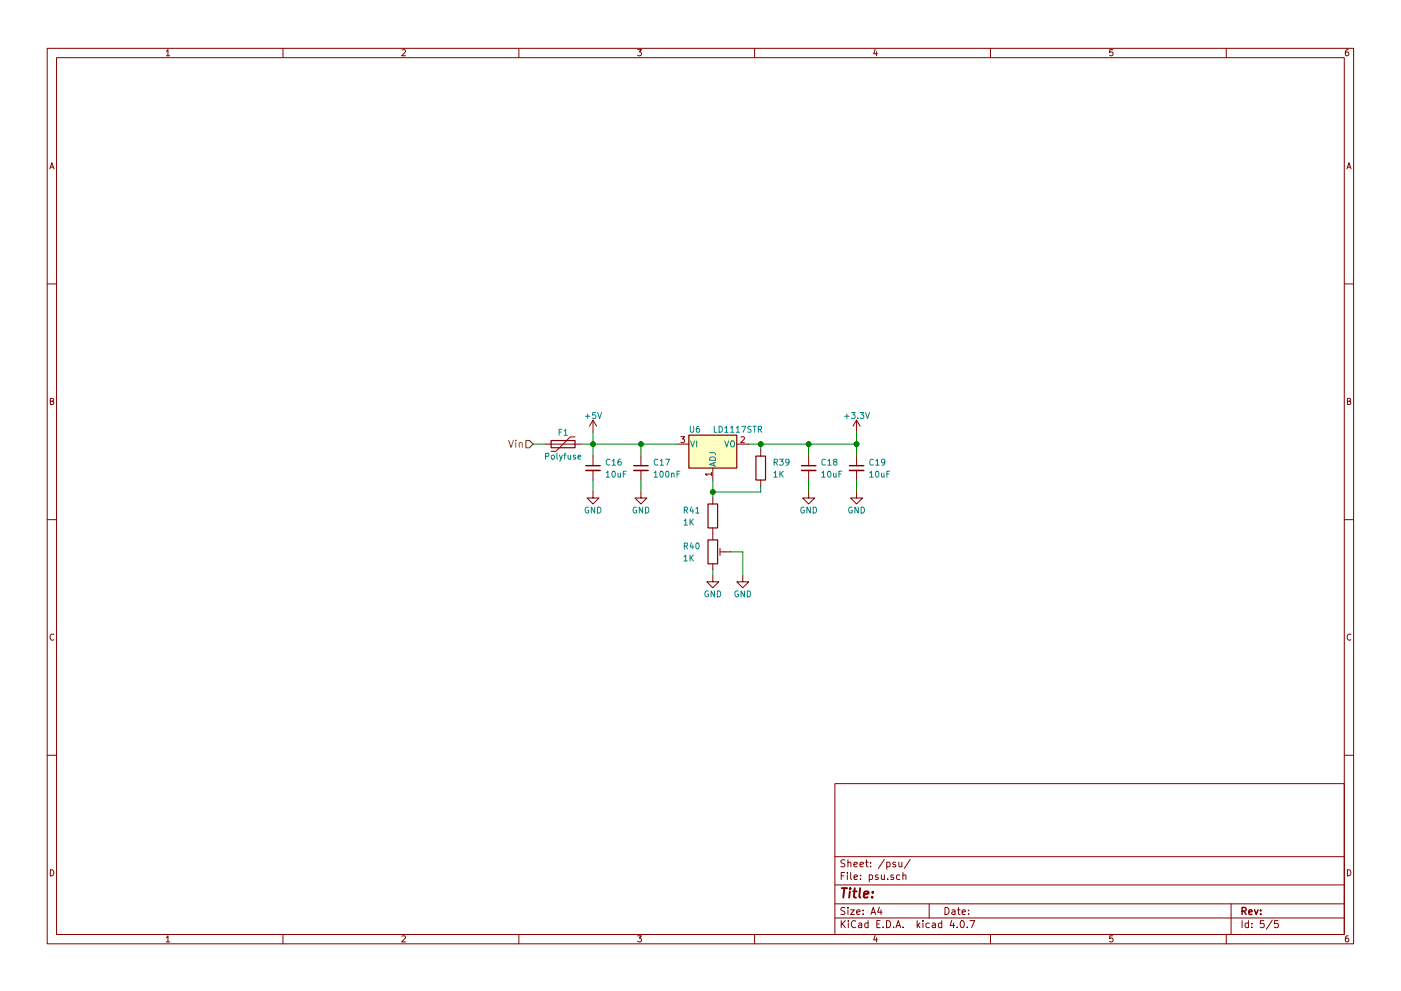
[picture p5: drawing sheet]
EESchema Schematic File Version 2
LIBS:power
LIBS:device
LIBS:switches
LIBS:relays
LIBS:motors
LIBS:transistors
LIBS:conn
LIBS:linear
LIBS:regul
LIBS:74xx
LIBS:cmos4000
LIBS:adc-dac
LIBS:memory
LIBS:xilinx
LIBS:microcontrollers
LIBS:diode
LIBS:dsp
LIBS:microchip
LIBS:analog_switches
LIBS:motorola
LIBS:texas
LIBS:intel
LIBS:audio
LIBS:interface
LIBS:digital-audio
LIBS:philips
LIBS:display
LIBS:cypress
LIBS:siliconi
LIBS:opto
LIBS:atmel
LIBS:contrib
LIBS:valves
LIBS:stm32
LIBS:ESD_Protection
LIBS:project_library
LIBS:midi_grid-cache
EELAYER 25 0
EELAYER END
$Descr A4 11693 8268
encoding utf-8
Sheet 5 5
Title ""
Date ""
Rev ""
Comp ""
Comment1 ""
Comment2 ""
Comment3 ""
Comment4 ""
$EndDescr
$Comp
L C_Small C17
U 1 1
P 5350 3900
F 0 "C17" H 5450 3950 50  0000 L CNN
F 1 "100nF" H 5450 3850 50  0000 L CNN
F 2 "Capacitors_SMD:C_0603" H 5350 3900 50  0001 C CNN
F 3 "" H 5350 3900 50  0001 C CNN
	1    5350 3900
	1    0    0    -1  
$EndComp
$Comp
L +3.3V #PWR0129
U 1 1
P 7150 3600
F 0 "#PWR0129" H 7150 3450 50  0001 C CNN
F 1 "+3.3V" H 7150 3740 50  0000 C CNN
F 2 "" H 7150 3600 50  0001 C CNN
F 3 "" H 7150 3600 50  0001 C CNN
	1    7150 3600
	1    0    0    -1  
$EndComp
$Comp
L GND #PWR0130
U 1 1
P 5350 4100
F 0 "#PWR0130" H 5350 3850 50  0001 C CNN
F 1 "GND" H 5350 3950 50  0000 C CNN
F 2 "" H 5350 4100 50  0001 C CNN
F 3 "" H 5350 4100 50  0001 C CNN
	1    5350 4100
	1    0    0    -1  
$EndComp
Wire Wire Line
	5350 4000 5350 4100
Wire Wire Line
	5350 3700 5350 3800
$Comp
L C_Small C16
U 1 1
P 4950 3900
F 0 "C16" H 5050 3950 50  0000 L CNN
F 1 "10uF" H 5050 3850 50  0000 L CNN
F 2 "Capacitors_SMD:C_1206" H 4950 3900 50  0001 C CNN
F 3 "" H 4950 3900 50  0001 C CNN
	1    4950 3900
	1    0    0    -1  
$EndComp
Wire Wire Line
	4950 3600 4950 3800
Connection ~ 5350 3700
$Comp
L GND #PWR0131
U 1 1
P 4950 4100
F 0 "#PWR0131" H 4950 3850 50  0001 C CNN
F 1 "GND" H 4950 3950 50  0000 C CNN
F 2 "" H 4950 4100 50  0001 C CNN
F 3 "" H 4950 4100 50  0001 C CNN
	1    4950 4100
	1    0    0    -1  
$EndComp
Wire Wire Line
	4950 4000 4950 4100
$Comp
L C_Small C18
U 1 1
P 6750 3900
F 0 "C18" H 6850 3950 50  0000 L CNN
F 1 "10uF" H 6850 3850 50  0000 L CNN
F 2 "Capacitors_SMD:C_1206" H 6750 3900 50  0001 C CNN
F 3 "" H 6750 3900 50  0001 C CNN
	1    6750 3900
	1    0    0    -1  
$EndComp
Wire Wire Line
	6750 3700 6750 3800
$Comp
L GND #PWR0132
U 1 1
P 6750 4100
F 0 "#PWR0132" H 6750 3850 50  0001 C CNN
F 1 "GND" H 6750 3950 50  0000 C CNN
F 2 "" H 6750 4100 50  0001 C CNN
F 3 "" H 6750 4100 50  0001 C CNN
	1    6750 4100
	1    0    0    -1  
$EndComp
Wire Wire Line
	6750 4000 6750 4100
$Comp
L C_Small C19
U 1 1
P 7150 3900
F 0 "C19" H 7250 3950 50  0000 L CNN
F 1 "10uF" H 7250 3850 50  0000 L CNN
F 2 "Capacitors_SMD:C_1206" H 7150 3900 50  0001 C CNN
F 3 "" H 7150 3900 50  0001 C CNN
	1    7150 3900
	1    0    0    -1  
$EndComp
Wire Wire Line
	7150 3600 7150 3800
$Comp
L GND #PWR0133
U 1 1
P 7150 4100
F 0 "#PWR0133" H 7150 3850 50  0001 C CNN
F 1 "GND" H 7150 3950 50  0000 C CNN
F 2 "" H 7150 4100 50  0001 C CNN
F 3 "" H 7150 4100 50  0001 C CNN
	1    7150 4100
	1    0    0    -1  
$EndComp
Wire Wire Line
	7150 4000 7150 4100
Connection ~ 6750 3700
$Comp
L POT_TRIM R40
U 1 1
P 5950 4600
F 0 "R40" H 5700 4650 50  0000 L CNN
F 1 "1K" H 5700 4550 50  0000 L CNN
F 2 "ProjectLib:Trimmer_side_adjust" H 5950 4600 50  0001 C CNN
F 3 "" H 5950 4600 50  0001 C CNN
	1    5950 4600
	1    0    0    -1  
$EndComp
$Comp
L R R39
U 1 1
P 6350 3900
F 0 "R39" H 6450 3950 50  0000 L CNN
F 1 "1K" H 6450 3850 50  0000 L CNN
F 2 "Resistors_SMD:R_0603" V 6280 3900 50  0001 C CNN
F 3 "" H 6350 3900 50  0001 C CNN
	1    6350 3900
	1    0    0    -1  
$EndComp
$Comp
L R R41
U 1 1
P 5950 4300
F 0 "R41" H 5700 4350 50  0000 L CNN
F 1 "1K" H 5700 4250 50  0000 L CNN
F 2 "Resistors_SMD:R_0603" V 5880 4300 50  0001 C CNN
F 3 "" H 5950 4300 50  0001 C CNN
	1    5950 4300
	1    0    0    -1  
$EndComp
$Comp
L GND #PWR0134
U 1 1
P 5950 4800
F 0 "#PWR0134" H 5950 4550 50  0001 C CNN
F 1 "GND" H 5950 4650 50  0000 C CNN
F 2 "" H 5950 4800 50  0001 C CNN
F 3 "" H 5950 4800 50  0001 C CNN
	1    5950 4800
	1    0    0    -1  
$EndComp
Connection ~ 7150 3700
Text HLabel 4450 3700 0    60   Input ~ 0
Vin
$Comp
L Polyfuse F1
U 1 1
P 4700 3700
F 0 "F1" V 4600 3700 50  0000 C CNN
F 1 "Polyfuse" V 4800 3700 50  0000 C CNN
F 2 "Resistors_SMD:R_1206" H 4750 3500 50  0001 L CNN
F 3 "" H 4700 3700 50  0001 C CNN
	1    4700 3700
	0    1    1    0   
$EndComp
Connection ~ 4950 3700
Wire Wire Line
	4450 3700 4550 3700
$Comp
L LM1117-ADJ U6
U 1 1
P 5950 3700
F 0 "U6" H 5800 3825 50  0000 C CNN
F 1 "LD1117STR" H 5950 3825 50  0000 L CNN
F 2 "TO_SOT_Packages_SMD:SOT-223-3Lead_TabPin2" H 5950 3700 50  0001 C CNN
F 3 "" H 5950 3700 50  0001 C CNN
	1    5950 3700
	1    0    0    -1  
$EndComp
Wire Wire Line
	5950 4000 5950 4150
Wire Wire Line
	5950 4100 6350 4100
Connection ~ 5950 4100
Wire Wire Line
	6250 3700 7150 3700
Wire Wire Line
	6350 4100 6350 4050
Wire Wire Line
	6350 3700 6350 3750
$Comp
L GND #PWR0135
U 1 1
P 6200 4800
F 0 "#PWR0135" H 6200 4550 50  0001 C CNN
F 1 "GND" H 6200 4650 50  0000 C CNN
F 2 "" H 6200 4800 50  0001 C CNN
F 3 "" H 6200 4800 50  0001 C CNN
	1    6200 4800
	1    0    0    -1  
$EndComp
Wire Wire Line
	4850 3700 5650 3700
Wire Wire Line
	5950 4750 5950 4800
Wire Wire Line
	6100 4600 6200 4600
Wire Wire Line
	6200 4600 6200 4800
Connection ~ 6350 3700
$Comp
L +5V #PWR0136
U 1 1
P 4950 3600
F 0 "#PWR0136" H 4950 3450 50  0001 C CNN
F 1 "+5V" H 4950 3740 50  0000 C CNN
F 2 "" H 4950 3600 50  0001 C CNN
F 3 "" H 4950 3600 50  0001 C CNN
	1    4950 3600
	1    0    0    -1  
$EndComp
$EndSCHEMATC
